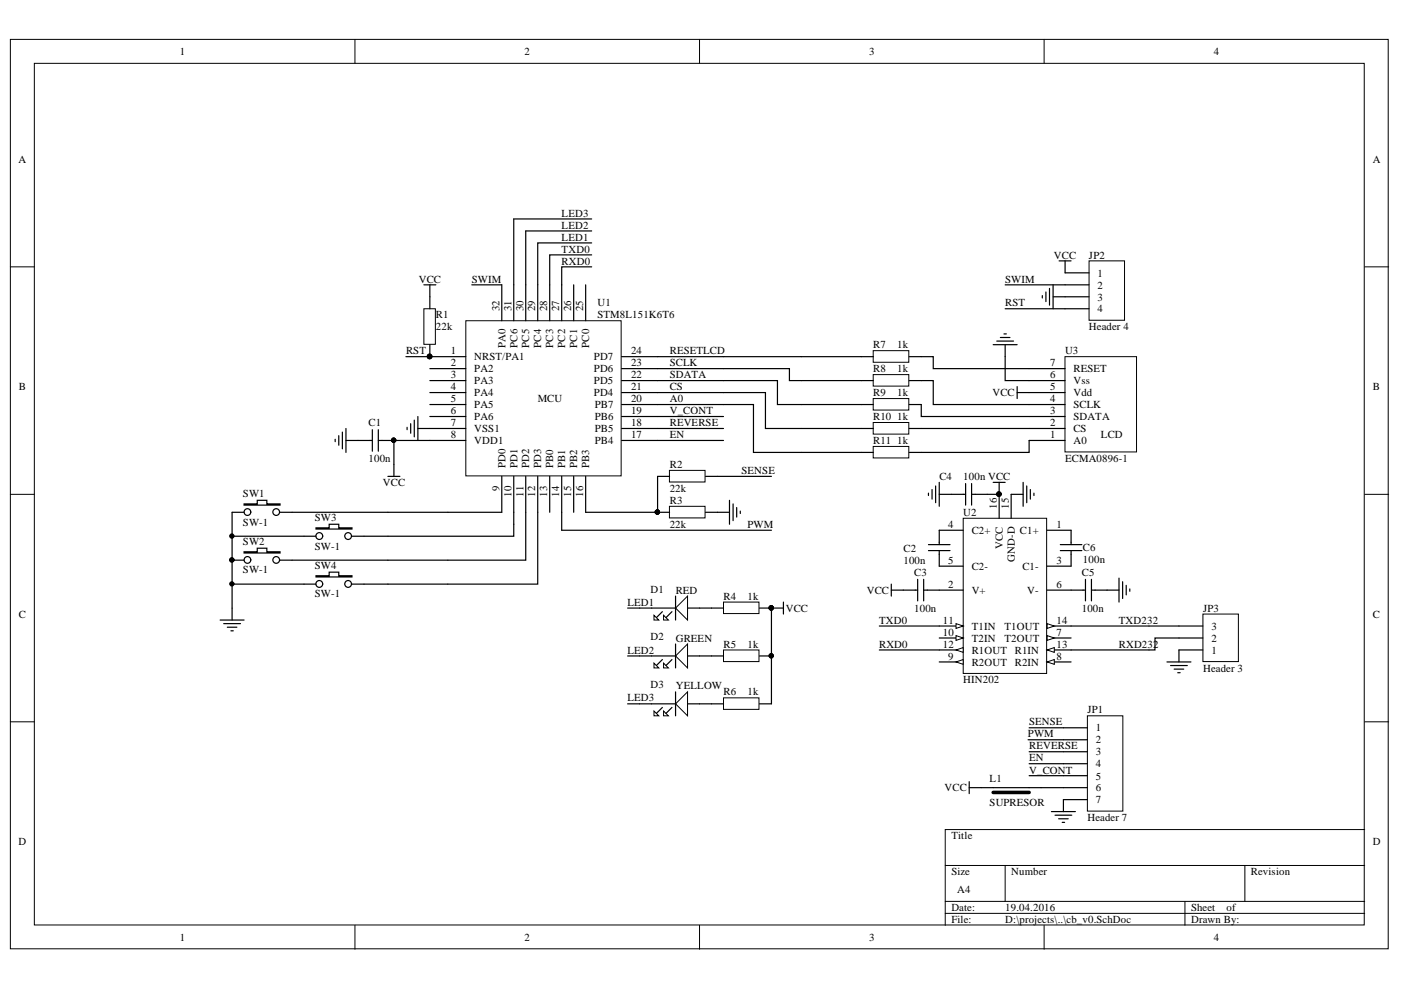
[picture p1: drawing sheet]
# Altium schematic sheet cb_v0.SchDoc
size A4; PageSetup: Record=PageOptions¦CenterHorizontal=True¦CenterVertical=True¦PrintScale=0.98¦XCorrection=1.00¦YCorrection=1.00¦PrintKind=1¦BorderSize=5000000¦LeftOffset=0¦BottomOffset=0¦Orientation=2¦PaperLength=1000¦PaperWidth=1000¦Scale=100¦PaperSource=7¦PrintQuality=600¦MediaType=1¦DitherType=10¦PrintScaleMode=1¦PaperKind=A4¦PaperIndex=9

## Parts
C1  100n  [C-0805]
C2  100n  [C-0805]
C3  100n  [C-0805]
C4  100n  [C-0805]
C5  100n  [C-0805]
C6  100n  [C-0805]
D1  RED  [LED-DIP-1]
D2  GREEN  [LED-DIP-1]
D3  YELLOW  [LED-DIP-1]
JP1  Header 7  [HDR1X7]
JP2  Header 4  [HDR1X4]
JP3  Header 3  [HDR1X3]
L1  SUPRESOR  [R-1206]
R1  22k  [R-0805]
R2  22k  [R-0805]
R3  22k  [R-0805]
R4  1k  [R-0805]
R5  1k  [R-0805]
R6  1k  [R-0805]
R7  1k  [R-0805]
R8  1k  [R-0805]
R9  1k  [R-0805]
R10  1k  [R-0805]
R11  1k  [R-0805]
SW1  SW-1  [SW2mini]
SW2  SW-1  [SW2mini]
SW3  SW-1  [SW2mini]
SW4  SW-1  [SW2mini]
U1  STM8L151K6T6  [QFP32]
U2  HIN202  [SO16-(SOT-109-1)]
U3  ECMA0896-1  [ECMA0896]

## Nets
GND: C1.1 C4.1 C5.2 JP1.7 JP2.3 JP3.1 R3.2 SW1.2 SW2.2 SW3.2 SW4.2 U1.7(VSS1) U2.15(GND-D) U3.6(Vss)  [also labelled GND-D]
VCC: C1.2 C3.1 C4.2 JP2.1 L1.2 R1.1 R4.2 R5.2 R6.2 U1.8(VDD1) U2.16(VCC) U3.5(Vdd)
A0: R11.1 U1.20(PB7)
CS: R10.1 U1.21(PD4)
EN: JP1.4 U1.17(PB4)
LED1: D1.K(CATHODE) U1.29(PC4)
LED2: D2.K(CATHODE) U1.30(PC5)
LED3: D3.K(CATHODE) U1.31(PC6)
PWM: JP1.2 U1.14(PB1)
RESETLCD: R7.1 U1.24(PD7)
REVERSE: JP1.3 U1.18(PB5)
RST: JP2.4 R1.2 U1.1(NRST/PA1)
RXD0: U1.27(PC2) U2.12(R1OUT)
RXD232: JP3.2 U2.13(R1IN)
SCLK: R8.1 U1.23(PD6)
SDATA: R9.1 U1.22(PD5)
SENSE: JP1.1 R2.1
SWIM: JP2.2 U1.32(PA0)
TXD0: U1.28(PC3) U2.11(T1IN)
TXD232: JP3.3 U2.14(T1OUT)
V_CONT: JP1.5 U1.19(PB6)
NetC2_1: C2.1 U2.4(C2+)
NetC2_2: C2.2 U2.5(C2-)
NetC3_2: C3.2 U2.2(V+)
NetC5_1: C5.1 U2.6(V-)
NetC6_1: C6.1 U2.1(C1+)
NetC6_2: C6.2 U2.3(C1-)
NetD1_A: D1.A(ANODE) R4.1
NetD2_A: D2.A(ANODE) R5.1
NetD3_A: D3.A(ANODE) R6.1
NetJP1_6: JP1.6 L1.1
NetR2_2: R2.2 R3.1 U1.16(PB3)
NetR7_2: R7.2 U3.7(RESET)
NetR8_2: R8.2 U3.4(SCLK)
NetR9_2: R9.2 U3.3(SDATA)
NetR10_2: R10.2 U3.2(CS)
NetR11_2: R11.2 U3.1(A0)
NetSW1_1: SW1.1 U1.9(PD0)
NetSW2_1: SW2.1 U1.11(PD2)
NetSW3_1: SW3.1 U1.10(PD1)
NetSW4_1: SW4.1 U1.12(PD3)

Not connected (* = marked no-connect by the designer): U1 2(PA2) 3(PA3) 4(PA4) 5(PA5) 6(PA6) 13(PB0) 15(PB2) 25(PC0) 26(PC1); U2 7(T2OUT) 8(R2IN) 9(R2OUT) 10(T2IN)
